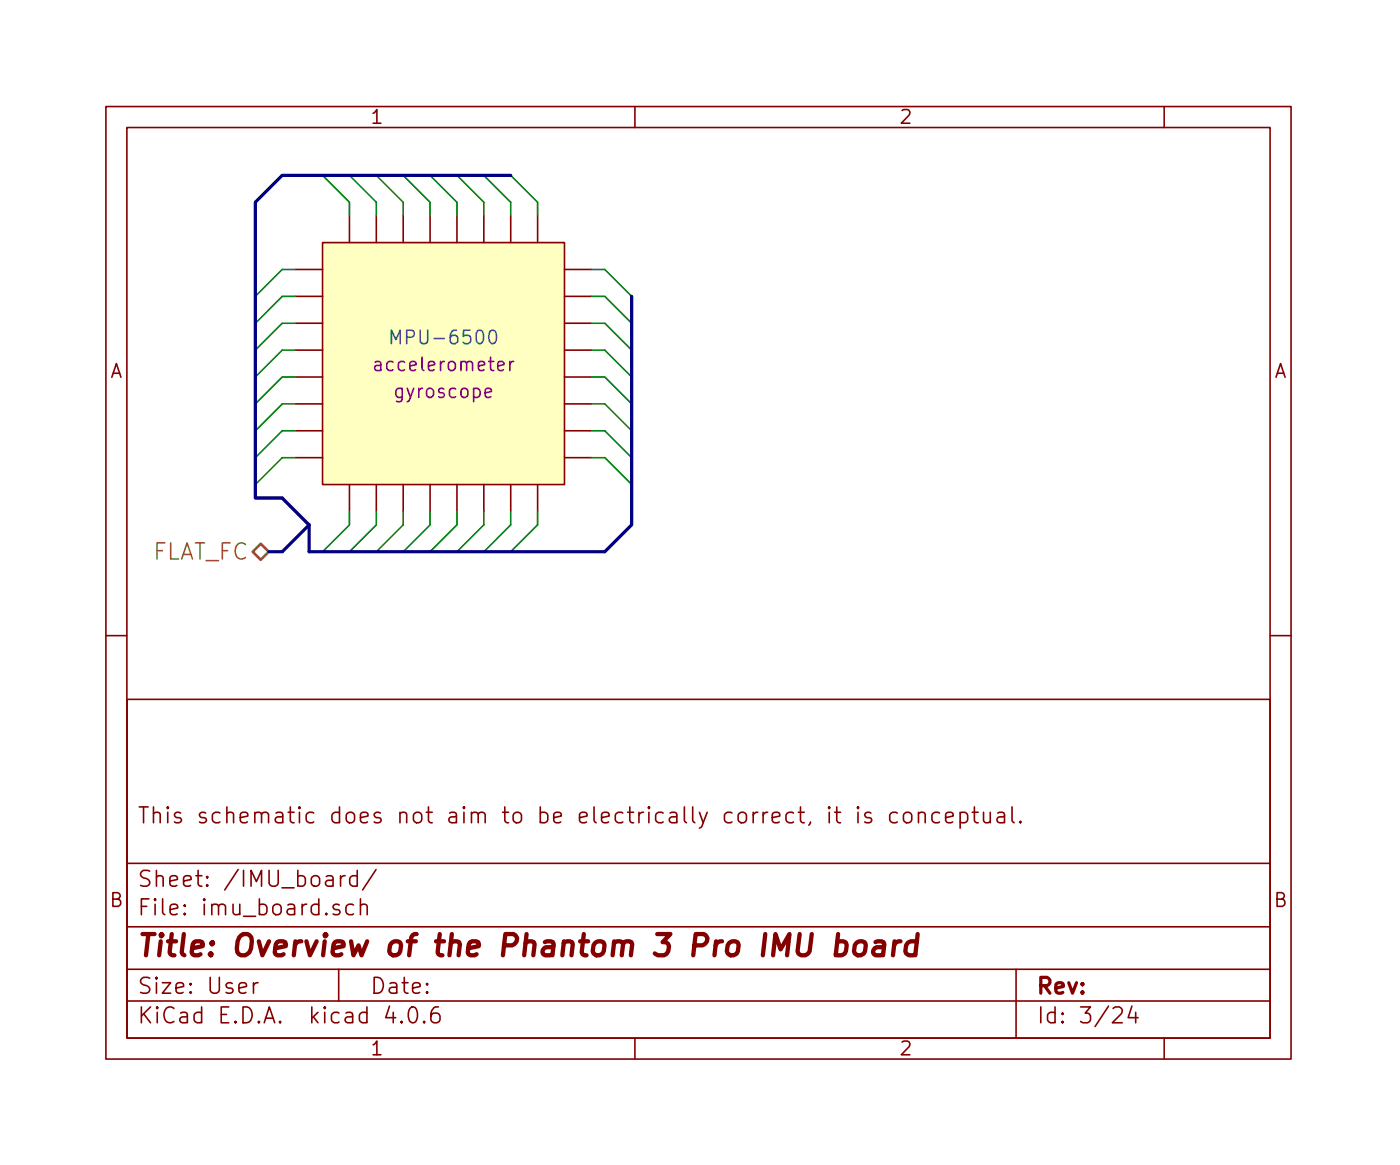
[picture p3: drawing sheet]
<svg xmlns="http://www.w3.org/2000/svg" width="132mm" height="110mm" viewBox="0 0 132 110" stroke-linecap="round" stroke-linejoin="round" font-family="sans-serif">
<g fill="none" stroke="#840000" stroke-width=".15">
<path d="M10 10.1h112v90h-112zM12 12h108v86.1h-108zM60 10.1v1.9M110 10.1v1.9M27.9 25.5h2.6M27.9 28h2.6M27.9 30.5h2.6M27.9 33.1h2.6M27.9 35.6h2.6M27.9 38.2h2.6M30.5 22.9h22.8v22.9h-22.8zM33 20.4v2.5"/>
<path d="M35.6 20.4v2.5M38.1 20.4v2.5M40.6 20.4v2.5M43.2 20.4v2.5M45.7 20.4v2.5M48.3 20.4v2.5M50.8 20.4v2.5M53.3 25.5h2.6M53.3 28h2.6M53.3 30.5h2.6M53.3 33.1h2.6M53.3 35.6h2.6"/>
<path d="M53.3 38.2h2.6M27.9 40.7h2.6M27.9 43.2h2.6M33 45.8v2.5M35.6 45.8v2.5M38.1 45.8v2.5M40.6 45.8v2.5M43.2 45.8v2.5M45.7 45.8v2.5M48.3 45.8v2.5M50.8 45.8v2.5M53.3 40.7h2.6"/>
<path d="M53.3 43.2h2.6M10 60.1h2M12 66.1h108v32h-108zM78.4 76.2l-.1 .1 .1 .1v-.1v-.1v.2M78.4 76.7v1M78.9 76.7h.5M79.1 76.2v1.3l.2 .2h.1M81.1 76.2l-.1 .1 .1 .1 .1-.1-.1-.1v.2M81.1 76.7v1M82.3 76.8a.37 .37 0 0 0-.6 .1v.1a.54 .54 0 0 0 .6 .3l.1 .2-.1 .2h-.2h-.4M84.8 76.8l-.4-.1-.3 .3 .1 .6 .2 .1h.4M85.4 76.9a.41 .41 0 0 1 .8 .1v.5a.41 .41 0 0 1-.4 .2 .41 .41 0 0 1-.4-.2z"/>
<path d="M86.8 76.9a.38 .38 0 0 1 .6 0v.8M86.8 76.7v1M88.8 76.8l-.5-.1-.2 .3v.6l.2 .1h.5M89.4 77.2l.7-.1-.1-.3-.4-.1-.2 .2v.6v.2h.2h.4M90.7 76.8a.48 .48 0 0 1 .7 .1v.1v.6a.48 .48 0 0 1-.7 .1M90.7 76.7v1.5M91.9 76.7h.5M92.1 76.2v1.3l.2 .2h.1M92.9 76.7v.8l.1 .2a.4 .4 0 0 0 .6-.1M93.6 76.7v1M94.3 76.8l.1-.1 .5 .1v.9M94.9 77.1l-.5 .1-.2 .2 .1 .3h.1h.5"/>
<path d="M95.6 76.2v1.3l.2 .2M96.4 77.6l.1 .1h-.1h-.1l.1-.1v.1M120 60.1h2M12 94.6h108M12 91.6h108M12 87.6h108M12 81.6h108M24 92.8v1M24.4 92.8l-.3 .1-.1 .2M32 91.6v3M32.1 85.5a.37 .37 0 0 0-.6 .1v.1a.54 .54 0 0 0 .6 .3v.1v.2l-.2 .1-.4-.1M32.2 82.7v1"/>
<path d="M32.6 82.7l-.3 .1-.1 .2M33.4 85.5l-.4-.1-.3 .3 .1 .6 .2 .1 .4-.1M33.8 82.8l-.5-.1-.3 .3 .1 .6 .2 .1h.5M33.8 82.2v1.5M34.1 85.6a.38 .38 0 0 1 .6 0v.8M34.1 84.9v1.5M35.5 82.2l-1.2 1.9M36.8 95.1l-.4 1h1M37.9 96.5l.1 .1h-.1v-.1v.1M38.7 95.3a.35 .35 0 0 1 .4-.2 .35 .35 0 0 1 .3 .3 .88 .88 0 0 1-.3 1.2h-.2a.9 .9 0 0 1-.2-1.3zM40.1 96.5l.1 .1h-.1h-.1l.1-.1v.1M41.4 95.1a.59 .59 0 0 0-.7 .7v.6l.1 .1 .2 .1h.3l.2-.1 .1-.5-.2-.2-.4-.1-.3 .3"/>
<path d="M60 98.1v2M96 91.6v6.5M105.2 95.3l.2-.2 .5 .1a.37 .37 0 0 1 .1 .6l-.9 .8h.9M107 95.1l-.4 1h.9M107.3 95.6v1M110 98.1v2"/>
</g>
<path d="M79.1 89a.65 .65 0 0 1 .9 .1v.2l-.2 .8a.67 .67 0 0 1-.8 .1M79.2 88.2l-.2 2.1M80.9 89.1a.51 .51 0 0 1 .5-.2 .51 .51 0 0 1 .4 .4l-.1 .6a.54 .54 0 0 1-.5 .4 .54 .54 0 0 1-.5-.4l.1-.6zM82.7 89l.2-.1 .6 .1 .1 .2-.2 1.1M83.5 89.4l-.2 .1h-.5a.4 .4 0 0 0-.3 .3 .4 .4 0 0 0 .3 .5h.4l.2-.1M84.5 88.9l-.1 1.4M85.1 88.9a.54 .54 0 0 0-.6 .4M86.6 89a.7 .7 0 0 0-1 .3l-.1 .6 .1 .2 .3 .2h.4l.2-.1M86.7 88.2l-.2 2.1" fill="none" stroke="#840000" stroke-width=".41"/>
<path d="M23.9 52.1l.7-.7 .8 .7-.8 .8z" fill="none" stroke="#848400" stroke-width=".25"/>
<path d="M30.5 22.9h22.8v22.9h-22.8z" fill="#ffffc2" stroke="#ffffc2" stroke-width=".09"/>
<path d="M37 32.5v-1.3l.4 .9 .4-.9v1.3M46.3 31.3l.3-.1a.79 .79 0 0 1 0 1.3h-.1a.83 .83 0 0 1-.2-1.2z" fill="none" stroke="#008484" stroke-width=".15"/>
<path d="M45.8 37.1l.6-.1v-.2l-.4-.1-.2 .2 .1 .6h.1h.4M48.2 34.1v.9M48.5 34.1h-.1l-.2 .3" fill="none" stroke="#840084" stroke-width=".15"/>
<g fill="none" stroke="#008400" stroke-width=".15">
<path d="M30.5 16.6l2.5 2.5v1.3M33 16.6l2.6 2.5v1.3M35.6 16.6l2.5 2.5v1.3M38.1 16.6l2.5 2.5v1.3M40.6 16.6l2.6 2.5v1.3M43.2 16.6l2.5 2.5v1.3M45.7 16.6l2.6 2.5v1.3M48.3 16.6l2.5 2.5v1.3M27.9 25.5h-1.2l-2.6 2.5M27.9 28h-1.2l-2.6 2.5M27.9 30.5h-1.2l-2.6 2.6M27.9 33.1h-1.2l-2.6 2.5"/>
<path d="M27.9 35.6h-1.2l-2.6 2.6M27.9 38.2h-1.2l-2.6 2.5M55.9 38.2h1.2l2.6 2.5M55.9 35.6h1.2l2.6 2.6M55.9 33.1h1.2l2.6 2.5M55.9 30.5h1.2l2.6 2.6M55.9 28h1.2l2.6 2.5M55.9 25.5h1.2l2.6 2.5M27.9 40.7h-1.2l-2.6 2.5M27.9 43.2h-1.2l-2.6 2.6M33 48.3v1.3l-2.5 2.5M35.6 48.3v1.3l-2.6 2.5"/>
<path d="M38.1 48.3v1.3l-2.5 2.5M40.6 48.3v1.3l-2.5 2.5M43.2 48.3v1.3l-2.6 2.5M45.7 48.3v1.3l-2.5 2.5M48.3 48.3v1.3l-2.6 2.5M50.8 48.3v1.3l-2.5 2.5M55.9 40.7h1.2l2.6 2.5M55.9 43.2h1.2l2.6 2.6"/>
</g>
<path d="M48.3 16.6h-21.6l-2.6 2.5v27.9h2.6l2.5 2.6M59.7 28v21.6l-2.6 2.5h-27.9v-2.5M29.2 49.6l-2.5 2.5h-1.3" fill="none" stroke="#000084" stroke-width=".3"/>
<text font-size="2.8" fill="#840000" x="13" y="90.4">Title: Overview of the Phantom 3 Pro IMU board</text>
<text font-size="2.1" fill="#848400" x="14" y="52.9">FLAT_FC</text>
<g font-size="2.1" fill="#840000">
<text x="13" y="77.8">This schematic does not aim to be electrically correct, it is conceptual.</text>
<text x="13" y="83.8">Sheet: /IMU_board/</text>
<text x="13" y="86.5">File: imu_board.sch</text>
<text x="13" y="93.9">Size: User</text>
<text x="35" y="93.9">Date:</text>
<text x="98" y="93.9">Rev:</text>
<text x="13" y="96.7">KiCad E.D.A. kicad 4.0.6</text>
<text x="98" y="96.7">Id: 3/24</text>
</g>
<g font-size="1.8" fill="#840000">
<text x="35" y="11.7">1</text>
<text x="85" y="11.7">2</text>
<text x="10.4" y="35.7">A</text>
<text x="120.4" y="35.7">A</text>
<text x="10.4" y="85.7">B</text>
<text x="120.4" y="85.7">B</text>
<text x="35" y="99.7">1</text>
<text x="85" y="99.7">2</text>
</g>
<g font-size="1.8" fill="#840084">
<text x="35.9" y="35.1">accelerometer</text>
<text x="37.4" y="37.6">gyroscope</text>
</g>
<text font-size="1.8" fill="#008484" x="37.7" y="32.5">MPU-6500</text>
</svg>
